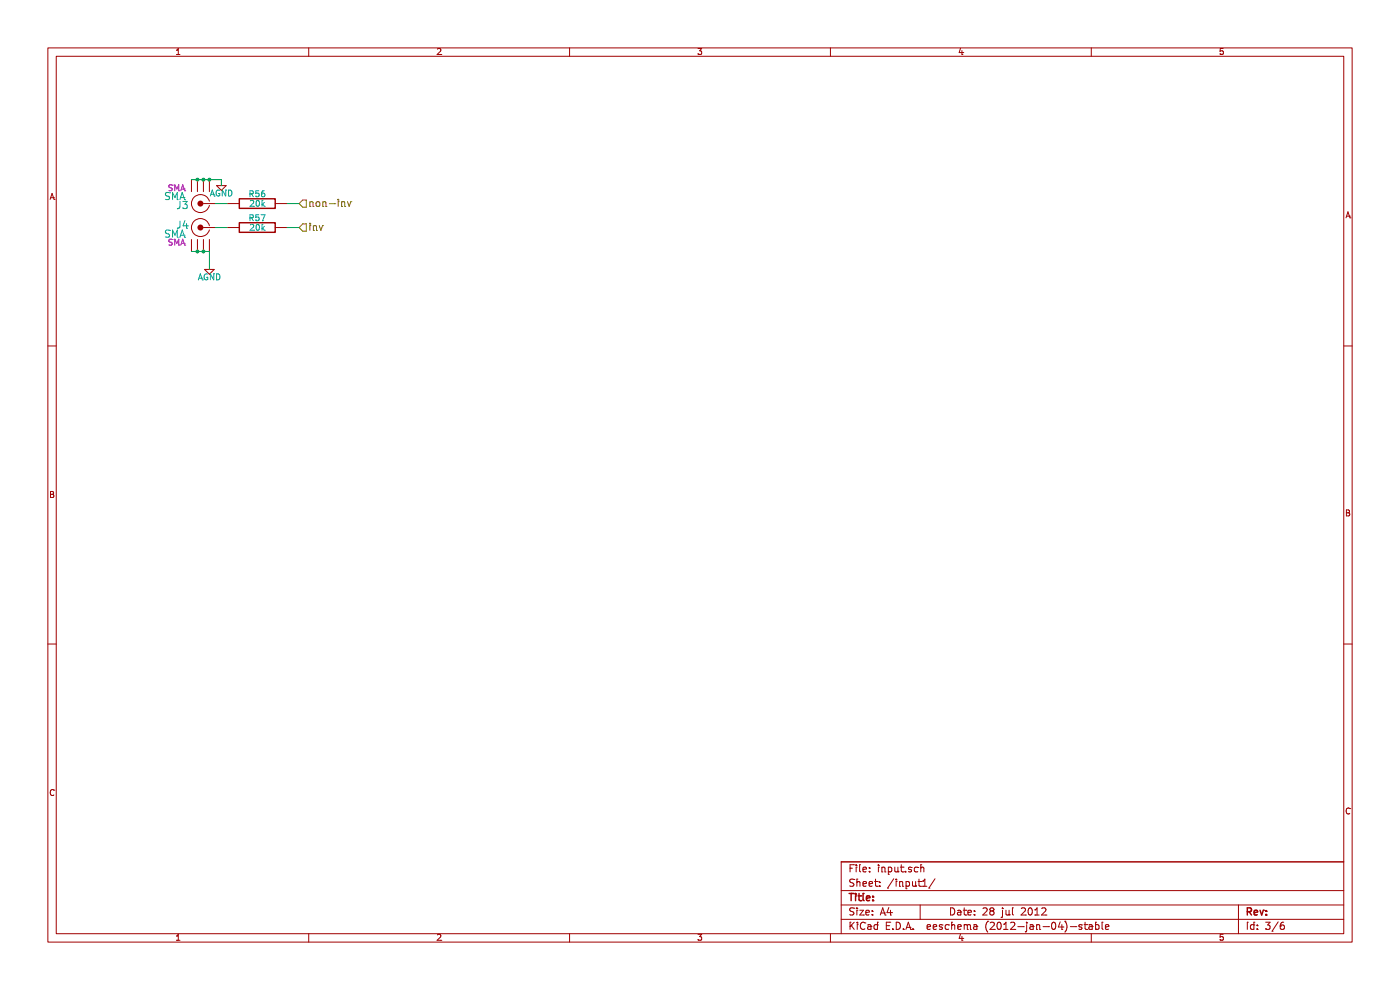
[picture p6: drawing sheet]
EESchema Schematic File Version 2  date Tue 31 Jul 2012 09:37:59 PM CEST
LIBS:power
LIBS:device
LIBS:transistors
LIBS:conn
LIBS:linear
LIBS:regul
LIBS:74xx
LIBS:cmos4000
LIBS:adc-dac
LIBS:memory
LIBS:xilinx
LIBS:special
LIBS:microcontrollers
LIBS:dsp
LIBS:microchip
LIBS:analog_switches
LIBS:motorola
LIBS:texas
LIBS:intel
LIBS:audio
LIBS:interface
LIBS:digital-audio
LIBS:philips
LIBS:display
LIBS:cypress
LIBS:siliconi
LIBS:opto
LIBS:atmel
LIBS:contrib
LIBS:valves
LIBS:sma
LIBS:ads
LIBS:ads1294
LIBS:arduino_shieldsNCL
LIBS:openmind-custom
LIBS:sma_edge
LIBS:ti-afe
LIBS:modular-half-dual-cache
EELAYER 25  0
EELAYER END
$Descr A4 11700 8267
encoding utf-8
Sheet 3 6
Title ""
Date "28 jul 2012"
Rev ""
Comp ""
Comment1 ""
Comment2 ""
Comment3 ""
Comment4 ""
$EndDescr
Text HLabel 2500 1900 2    60   Input ~ 0
inv
Text HLabel 2500 1700 2    60   Input ~ 0
non-inv
$Comp
L SMA J3
U 1 1
P 1650 1400
AR Path="/4FBE6C46/4FBE6C5A" Ref="J3"  Part="1" 
AR Path="/4FBE6CFE/4FBE6C5A" Ref="J9"  Part="1" 
AR Path="/4FBE6CF5/4FBE6C5A" Ref="J7"  Part="1" 
AR Path="/4FBE6CE5/4FBE6C5A" Ref="J5"  Part="1" 
F 0 "J3" H 1775 1715 60  0000 C CNN
F 1 "SMA" H 1840 1640 60  0000 C CNN
F 2 "SMA" H 1825 1570 50  0000 C CNN
	1    1650 1400
	-1   0    0    1   
$EndComp
$Comp
L SMA J4
U 1 1
P 1650 2200
AR Path="/4FBE6C46/4FBE6C59" Ref="J4"  Part="1" 
AR Path="/4FBE6CFE/4FBE6C59" Ref="J10"  Part="1" 
AR Path="/4FBE6CF5/4FBE6C59" Ref="J8"  Part="1" 
AR Path="/4FBE6CE5/4FBE6C59" Ref="J6"  Part="1" 
F 0 "J4" H 1775 2515 60  0000 C CNN
F 1 "SMA" H 1840 2440 60  0000 C CNN
F 2 "SMA" H 1825 2370 50  0000 C CNN
	1    1650 2200
	-1   0    0    -1  
$EndComp
$Comp
L R R56
U 1 1
P 2150 1700
AR Path="/4FBE6C46/4FBE6C58" Ref="R56"  Part="1" 
AR Path="/4FBE6CFE/4FBE6C58" Ref="R62"  Part="1" 
AR Path="/4FBE6CF5/4FBE6C58" Ref="R60"  Part="1" 
AR Path="/4FBE6CE5/4FBE6C58" Ref="R58"  Part="1" 
F 0 "R56" V 2230 1700 50  0000 C CNN
F 1 "20k" V 2150 1700 50  0000 C CNN
	1    2150 1700
	0    -1   -1   0   
$EndComp
$Comp
L R R57
U 1 1
P 2150 1900
AR Path="/4FBE6C46/4FBE6C57" Ref="R57"  Part="1" 
AR Path="/4FBE6CFE/4FBE6C57" Ref="R63"  Part="1" 
AR Path="/4FBE6CF5/4FBE6C57" Ref="R61"  Part="1" 
AR Path="/4FBE6CE5/4FBE6C57" Ref="R59"  Part="1" 
F 0 "R57" V 2230 1900 50  0000 C CNN
F 1 "20k" V 2150 1900 50  0000 C CNN
	1    2150 1900
	0    -1   -1   0   
$EndComp
$Comp
L AGND #PWR021
U 1 1
P 1850 1550
AR Path="/4FBE6C46/4FBE6C56" Ref="#PWR021"  Part="1" 
AR Path="/4FBE6CFE/4FBE6C56" Ref="#PWR013"  Part="1" 
AR Path="/4FBE6CF5/4FBE6C56" Ref="#PWR015"  Part="1" 
AR Path="/4FBE6CE5/4FBE6C56" Ref="#PWR019"  Part="1" 
F 0 "#PWR021" H 1850 1550 40  0001 C CNN
F 1 "AGND" H 1850 1480 50  0000 C CNN
	1    1850 1550
	1    0    0    -1  
$EndComp
$Comp
L AGND #PWR022
U 1 1
P 1750 2250
AR Path="/4FBE6C46/4FBE6C55" Ref="#PWR022"  Part="1" 
AR Path="/4FBE6CFE/4FBE6C55" Ref="#PWR014"  Part="1" 
AR Path="/4FBE6CF5/4FBE6C55" Ref="#PWR016"  Part="1" 
AR Path="/4FBE6CE5/4FBE6C55" Ref="#PWR020"  Part="1" 
F 0 "#PWR022" H 1750 2250 40  0001 C CNN
F 1 "AGND" H 1750 2180 50  0000 C CNN
	1    1750 2250
	1    0    0    -1  
$EndComp
Wire Wire Line
	2500 1900 2400 1900
Connection ~ 1750 1500
Wire Wire Line
	1850 1550 1850 1500
Wire Wire Line
	1850 1500 1600 1500
Connection ~ 1700 2100
Wire Wire Line
	1750 2250 1750 2100
Wire Wire Line
	1800 1700 1900 1700
Wire Wire Line
	1800 1900 1900 1900
Wire Wire Line
	1750 2100 1600 2100
Connection ~ 1650 2100
Connection ~ 1700 1500
Connection ~ 1650 1500
Wire Wire Line
	2500 1700 2400 1700
$EndSCHEMATC
